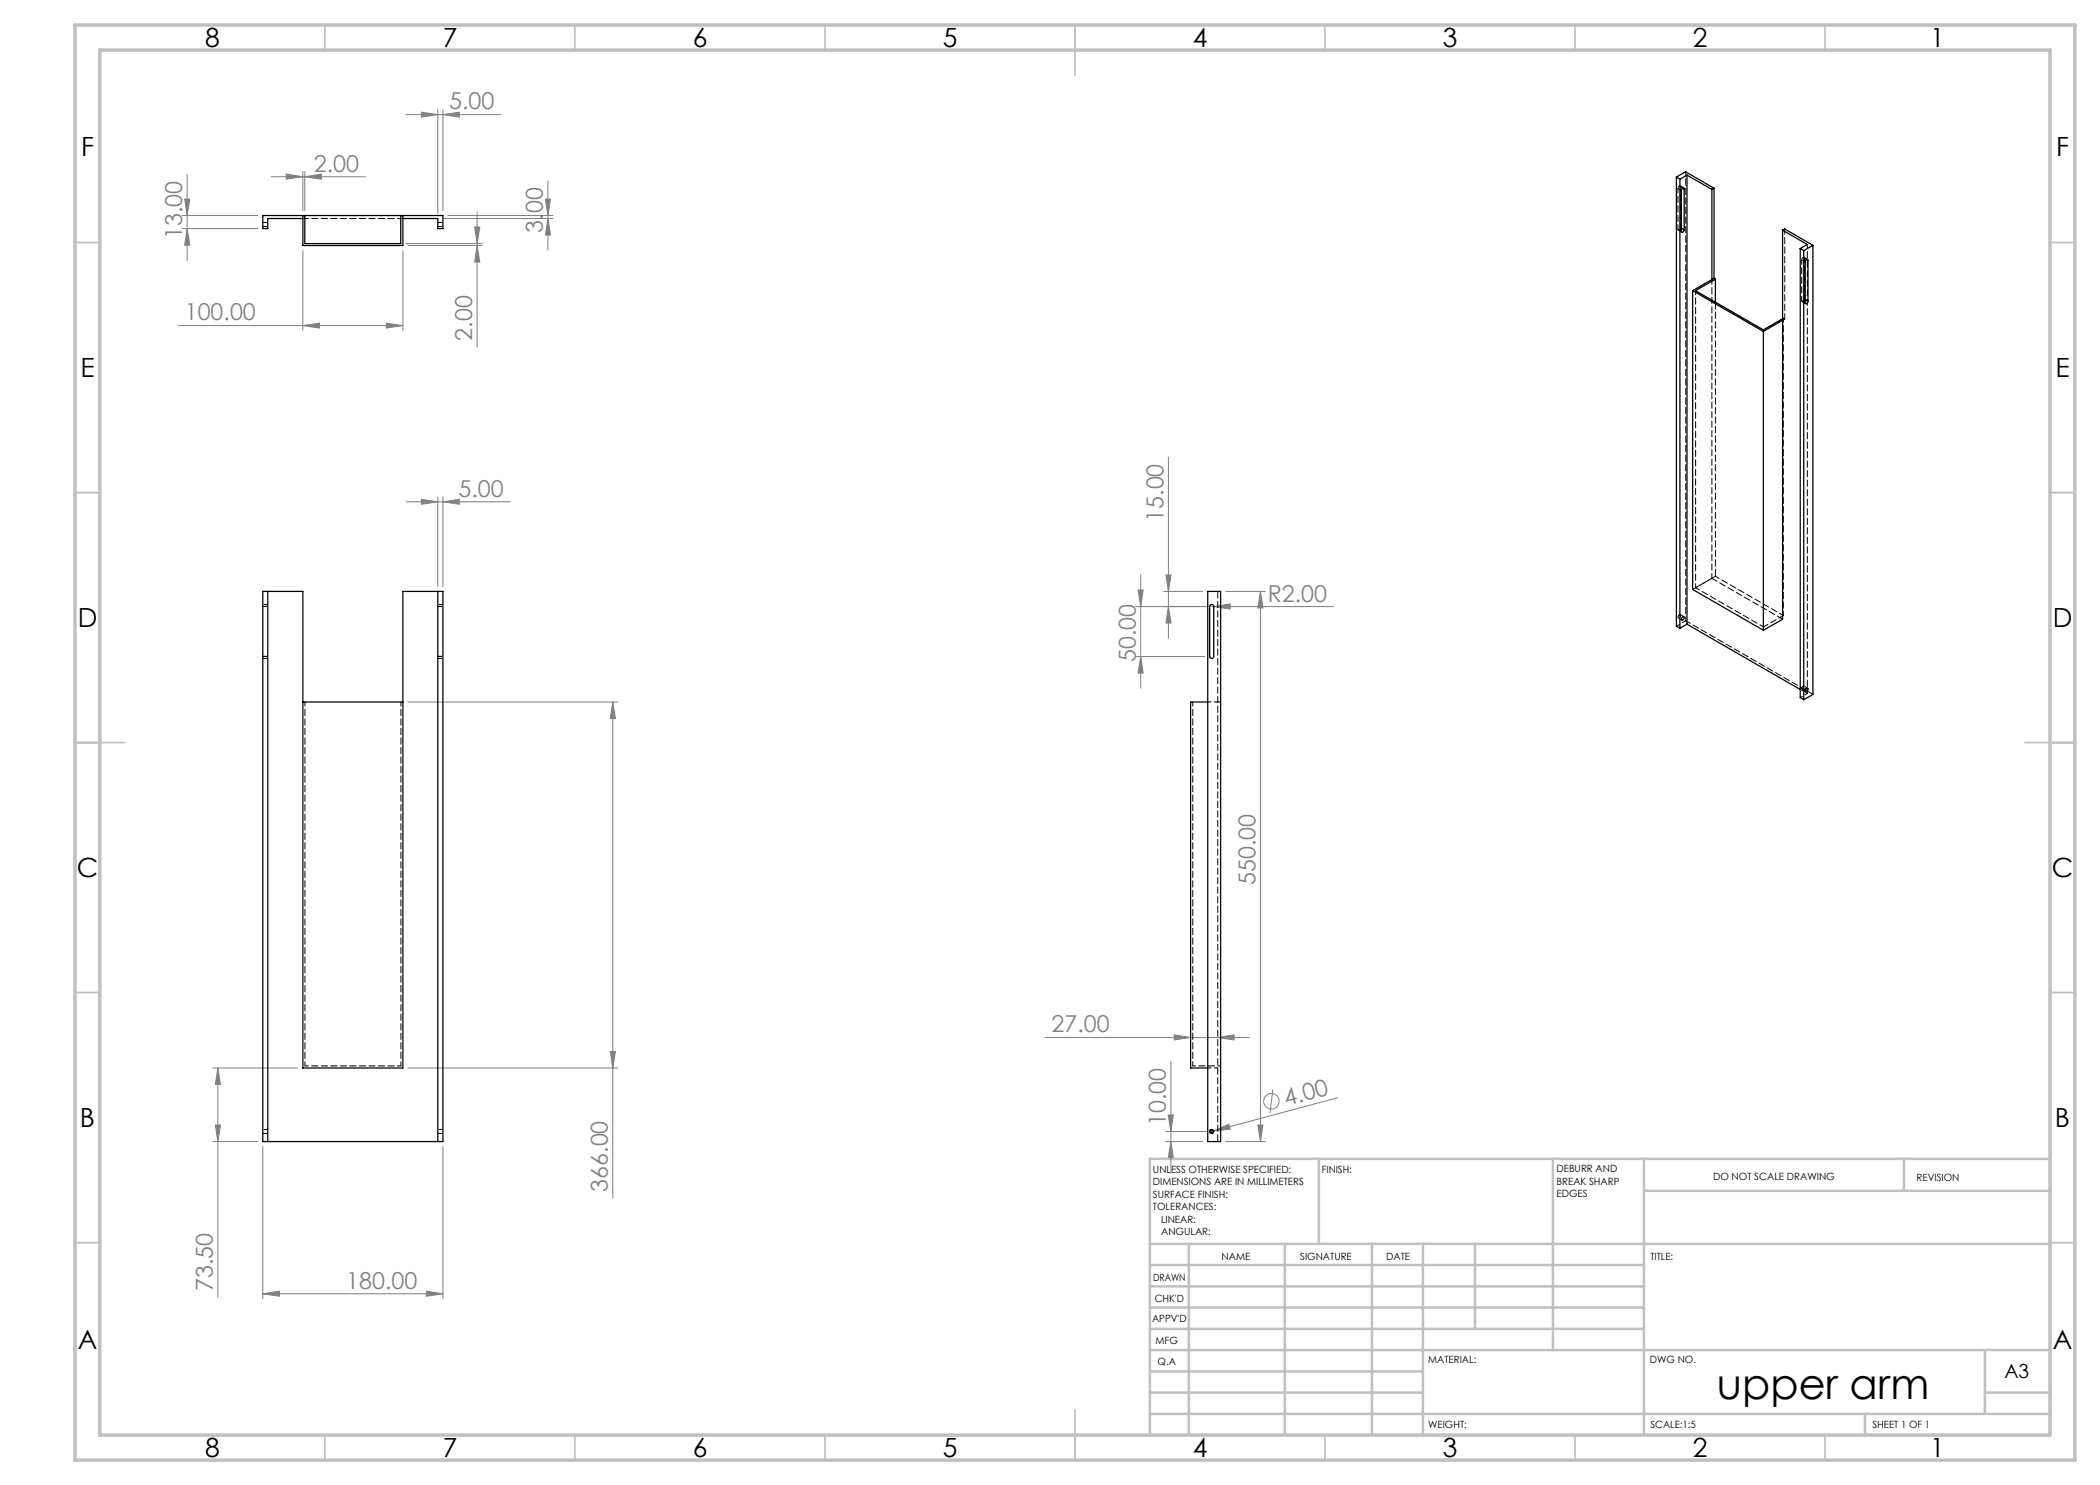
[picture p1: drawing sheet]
<svg xmlns="http://www.w3.org/2000/svg" width="420mm" height="297mm" viewBox="0 0 420 297" stroke-linecap="round" stroke-linejoin="round" font-family="sans-serif">
<g fill="none" stroke="#808080" stroke-width=".2">
<path d="M36.9 39.8h1.1l-.6 3.3zM37.4 34.9v17.2M54.2 35.3h18.9M57.3 34.8l3.3 .5-3.3 .5zM60.6 34.3v7.8M61 35.3l3.3-.5v1zM61 34.3v7.8M81.2 22.9h19M84.3 22.4l3.3 .5-3.3 .5zM87.6 21.9v20.8M88.6 22.9l3.3-.5v1zM88.6 21.9v20.2"/>
<path d="M109.1 39.8h1l-.5 3.3zM109.6 36.2v13.9M36.4 45.7h15.2M36.4 43.1h15.2M37.4 45.7l.6 3.3h-1.1zM60.6 50.1v16M80.6 50.1v16M81.2 48.7h15.2M81.6 49.1h14.8M88.6 43.7h22M89.6 43.1h21M94.9 45.4h1.1l-.6 3.3z"/>
<path d="M95.4 49.1l.6 3.3h-1.1zM95.4 42.4v27M109.6 43.7l.5 3.3h-1zM35.7 65.1h44.9M60.6 65.1l3.3-.5v1zM77.3 64.6l3.3 .5-3.3 .5zM84.3 99.9l3.3 .5-3.3 .5zM87.6 99.4v17.9M88.6 99.4v17.9M233.7 91.4v36.3M81.2 100.4h20.8M88.6 100.4l3.3-.5v1z"/>
<path d="M227.6 118h1l-.5 3.3zM228.1 115v22.7M232.7 118.3h7.8M233.2 115h1l-.5 3.3zM245.1 118.3h8M252.1 118.3v110M252.1 118.3l.5 3.3h-1zM227.1 121.3h14.2M227.1 131.3h13.8M228.1 131.3l.5 3.3h-1zM233.7 121.3l.5 3.3h-1zM242.3 121.3h24.4"/>
<path d="M242.7 121.3l3.3-.5v1zM360.8 138h1M361 137.6l.7 .7M361.3 137.5v1M361.7 137.6l-.7 .7M81.6 140.4h42M122.6 140.4l.5 3.3h-1zM122.6 140.4v99.3M42.6 213.6h17M43.6 213.6v45.9M43.6 213.6l.5 3.3h-1zM81.6 213.6h42"/>
<path d="M122.1 210.3h1l-.5 3.3zM209 207.5h40.9M234.2 212.3v22.4M234.8 207l3.3 .5-3.3 .5zM243.5 207.5l3.3-.5v1zM254.6 217.9l-.6 4.7M267.5 219.6l-24.8 6.6M42.6 228.3h9M43.1 225h1l-.5 3.3zM52.6 229.3v30.4M88.6 229.3v30.4M233.2 226.3h8.1"/>
<path d="M233.2 228.3h7.3M233.6 223h1.1l-.5 3.3zM234.2 228.3l.5 3.3h-1.1zM241.8 226.3h1M242 226l.7 .7M242.3 225.8v1M242.7 226l-.7 .7M242.7 226.2l3.1-1.3 .2 .9zM242.7 226.2l-.8 .2M245.1 228.3h8M251.6 225h1l-.5 3.3zM52.6 258.8l3.3-.6v1.1z"/>
<path d="M52.6 258.8h36M85.3 258.2l3.3 .6-3.3 .5z"/>
<circle cx="254.3" cy="220.2" r="1.56"/>
</g>
<path d="M242.3 225.9l-.2 .1-.2 .3M242.7 226.3l-.1 .3-.3 .1" fill="none" stroke="#000" stroke-width=".2"/>
<g fill="none" stroke="#c0c0c0" stroke-width=".35">
<path d="M65 5v5M115 5v5M165 5v5M215 5v10M265 5v5M315 5v5M365 5v5M15 48.5h5M410 48.5h5M15 98.5h5M410 98.5h5M15 148.5h10"/>
<path d="M405 148.5h10M15 198.5h5M410 198.5h5M15 248.5h5M410 248.5h5M65 287v5M115 287v5M165 287v5M215 282v10M265 287v5M315 287v5M365 287v5"/>
</g>
<g fill="none" stroke="#c0c0c0" stroke-width=".5">
<path d="M263.8 231.8v17M310.6 231.8v38.2M328.8 231.8v55.2M328.8 238.2h81.2M380.8 231.8v6.4M410 231.8h-180v55.2M230 248.8h180M230 257.3h98.8M230 253h98.8M237.8 248.8v38.2M257 248.8v38.2M274.4 248.8v38.2"/>
<path d="M284.6 248.8v38.2M295 248.8v17M230 265.8h98.8M230 261.5h98.8M230 278.5h54.6M230 274.3h54.6M230 270h180M397 278.5h13M397 270v12.8M230 282.8h180M373 282.8v4.2"/>
</g>
<path d="M15 5h400v287h-400zM20 10h390v277h-390z" fill="none" stroke="#c0c0c0" stroke-width=".7"/>
<g fill="#808080">
<path d="M242.7 226.2l3.1-1.3 .2 .9z"/>
<path d="M85.3 258.2l3.3 .6-3.3 .5zM52.6 258.8l3.3-.6v1.1zM88.6 100.4l3.3-.5v1zM84.3 99.9l3.3 .5-3.3 .5z"/>
<path d="M57.3 34.8l3.3 .5-3.3 .5zM61 35.3l3.3-.5v1zM84.3 22.4l3.3 .5-3.3 .5zM88.6 22.9l3.3-.5v1zM234.8 207l3.3 .5-3.3 .5zM243.5 207.5l3.3-.5v1z"/>
<path d="M37.4 45.7l.6 3.3h-1.1zM36.9 39.8h1.1l-.6 3.3zM234.2 228.3l.5 3.3h-1.1zM233.6 223h1.1l-.5 3.3z"/>
<path d="M122.6 140.4l.5 3.3h-1zM122.1 210.3h1l-.5 3.3zM43.6 213.6l.5 3.3h-1zM43.1 225h1l-.5 3.3zM94.9 45.4h1.1l-.6 3.3zM95.4 49.1l.6 3.3h-1.1zM109.1 39.8h1l-.5 3.3zM109.6 43.7l.5 3.3h-1zM227.6 118h1l-.5 3.3zM228.1 131.3l.5 3.3h-1zM233.2 115h1l-.5 3.3zM233.7 121.3l.5 3.3h-1zM252.1 118.3l.5 3.3h-1zM251.6 225h1l-.5 3.3z"/>
<path d="M60.6 65.1l3.3-.5v1zM77.3 64.6l3.3 .5-3.3 .5zM242.7 121.3l3.3 .5v-1z"/>
</g>
<path d="M241.9 226.3l.1 .3 .3 .1v-.4zM242.3 225.9v.4h.4l-.1-.3z" fill="#000"/>
<g fill="none" stroke="#000" stroke-width=".25">
<path d="M335.3 35.4l.7 .4M335.3 35.4l1.8-1 5.7 3.2M335.3 35.4v89.8l.7 .5M336 35.8v89.9M336.6 37.6l.2 .2M336.8 37.8v-.2h-.2l-.3 .5v8.3l.3 .1 .2-.5M336.8 37.8v8.2M337.4 35v89.8M337.4 35l5 2.9M337.4 35l-1.4 .8M342.4 37.9v18M342.8 37.6l-.4 .3"/>
<path d="M342.8 37.6v18.1M60.6 43.1v6h20v-6M60.6 43.7h-7v2h-1v-2.6h36v2.6h-1v-2h-7M61 43.1v5.6h19.2v-5.6M336.3 45.6l.5 .4M338.5 58.1l14.2 8.2M338.5 58.1v59.8l14.2 8.1M342.4 55.9l-3.9 2.2M342.8 55.7l-.4 .2M342.8 55.7l.3 .1M343.1 55.8l-4 2.3 13.6 7.9 3.8-2.3M343.1 55.8v4.6"/>
<path d="M356.5 46l.4-.2 5.7 3.3M356.5 46l5 2.9-1.5 .8M356.5 46v77.9l-3.8 2.1M360 49.7v89.8l.8 .4M360 49.7l.8 .4M360.8 50.1v89.8M361 59.9l.6 .4M361.3 51.9l.3 .2M361.6 52.1l-.1-.2h-.2l-.3 .4v8.4h.3l.3-.4M361.6 52.1v8.2M362.6 49.1v89.8l-1.8 1M362.6 49.1l-1.8 1"/>
<path d="M352.7 66.3v59.7M356.5 64.1l-3.8 2.2M52.6 118.3h8v95.3h20v-95.3h8v110h-36zM53.6 118.3v110M87.6 118.3v110M241.5 118.3h2.6v110h-2.6zM242 121l.5-.1 .2 .4v10a.41 .41 0 0 1-.4 .4 .41 .41 0 0 1-.4-.4v-10zM336.4 123.4l.3-.1a.37 .37 0 0 1 .1 .5 .37 .37 0 0 1-.5 .2zM337.4 124.8l22.6 13.1M337.4 124.8l-1.4 .9M361.2 137.7l.2-.1a.37 .37 0 0 1 .1 .5 .37 .37 0 0 1-.5 .2zM60.6 140.4h20"/>
<path d="M241.5 140.4h-3.4v73.2h3.4"/>
<circle cx="242.3" cy="226.3" r=".39"/>
</g>
<g fill="none" stroke="#000" stroke-width=".2" stroke-dasharray="1.3 .6" stroke-dashoffset=".4">
<path d="M335.6 37.7l.7 .4M335.6 37.7v8.2M336.8 37.6l-.7-.4M335.6 45.9l.7 .4M335.7 46l.7 .4M336.2 45.5v-8.1M339.1 58.1v59.4M360.3 52l.7 .4M360.3 52v8.1M360.9 59.8v-8.2M361.5 51.9l-.7-.4M356.7 63.7v59.4"/>
<path d="M360.3 60.1l.7 .4M360.4 60.3l.7 .4M343.1 115.3l13.6 7.8M335.7 123.6l.7 .4M336.8 123.3l-.7-.4M352.7 125.4l-13.6-7.9M360.4 137.9l.7 .4M361.5 137.6l-.7-.4M61 140.4v72.8M80.2 140.4v72.8M238.5 140.4v72.8"/>
</g>
<path d="M335.9 122.9l-.3 .6a.37 .37 0 0 0 .5-.1 .37 .37 0 0 0-.1-.5h-.1M360.3 137.7l.1 .1a.37 .37 0 0 0 .4-.1 .37 .37 0 0 0-.1-.5l-.4 .5M241.5 140.4h2M80.2 213.2h-19.2M241.5 213.6h2" fill="none" stroke="#000" stroke-width=".2" stroke-dasharray="1.3 .6" stroke-dashoffset=".6"/>
<g fill="none" stroke="#000" stroke-width=".2" stroke-dasharray="1.3 .6" stroke-dashoffset=".5">
<path d="M336.2 37.4l-.1-.2h-.2l-.3 .5M52.6 44.5h1M52.6 45.3h1M87.6 45.3h1M87.6 44.5h1M335.6 45.9l.1 .1h.2l.3-.5M360.9 51.6l-.1-.1h-.2l-.3 .5M360.3 60.1l.1 .2h.2l.3-.5M52.6 131.3h1M52.6 121.3h1M52.6 131.7h1M53.6 120.9h-1"/>
<path d="M87.6 131.3h1M87.6 121.3h1M87.6 131.7h1M88.6 120.9h-1M335.3 125.2l1.8-1M337.1 124.2v-89.9M361.5 138.7v-89.8M52.6 226.7h1M53.6 225.9h-1M87.6 226.7h1M88.6 225.9h-1"/>
</g>
<path d="M60.6 43.7h20M356.9 63.8v-18M362.6 138.9l-25.5-14.7" fill="none" stroke="#000" stroke-width=".2" stroke-dasharray="1.3 .6" stroke-dashoffset=".2"/>
<path d="M338.6 117.9l3.8-2.2M339.1 117.5l4-2.2M342.4 115.7v-59.8M356.7 123.1l-4 2.3" fill="none" stroke="#000" stroke-width=".2" stroke-dasharray="1.3 .6" stroke-dashoffset=".3"/>
<path d="M342.4 115.7l14.1 8.1" fill="none" stroke="#000" stroke-width=".2" stroke-dasharray="1.3 .6" stroke-dashoffset=".1"/>
<path d="M360.1 139.5l1.4-.8M361.5 138.7l-1.4-.8" fill="none" stroke="#000" stroke-width=".2" stroke-dasharray="1.3 .6" stroke-dashoffset=".8"/>
<path d="M336.2 37.4l.4 .2M336.2 45.5l.1 .1M360.9 51.6l.4 .3M360.9 59.8l.1 .1M352.7 65.9v.4M356.5 63.7h.2M356.7 63.7l.2 .1M356.9 63.8l-.4 .3M244.1 140.4h-.6" fill="none" stroke="#000" stroke-width=".2" stroke-dasharray="1.3 .6"/>
<path d="M343.1 60.4v54.9M243.5 228.3v-110" fill="none" stroke="#000" stroke-width=".2" stroke-dasharray="1.3 .6" stroke-dashoffset="-.1"/>
<path d="M244.1 213.2h-5.6" fill="none" stroke="#000" stroke-width=".2" stroke-dasharray="1.3 .6" stroke-dashoffset=".7"/>
<text font-size="8.5" x="343.4" y="279.7">upper arm</text>
<g font-size="5.3">
<text x="41" y="9.5">8</text>
<text x="88.5" y="9.5">7</text>
<text x="138.5" y="9.5">6</text>
<text x="188.5" y="9.5">5</text>
<text x="238.5" y="9.5">4</text>
<text x="288.5" y="9.5">3</text>
<text x="338.5" y="9.5">2</text>
<text x="386" y="9.5">1</text>
<text x="16.2" y="31.2">F</text>
<text x="411.2" y="31.2">F</text>
<text x="16.1" y="75.5">E</text>
<text x="411.1" y="75.5">E</text>
<text x="15.5" y="125.5">D</text>
<text x="410.5" y="125.5">D</text>
<text x="15.4" y="175.5">C</text>
<text x="410.4" y="175.5">C</text>
<text x="16" y="225.5">B</text>
<text x="411" y="225.5">B</text>
<text x="15.5" y="269.8">A</text>
<text x="410.5" y="269.8">A</text>
<text x="41" y="291.5">8</text>
<text x="88.5" y="291.5">7</text>
<text x="138.5" y="291.5">6</text>
<text x="188.5" y="291.5">5</text>
<text x="238.5" y="291.5">4</text>
<text x="288.5" y="291.5">3</text>
<text x="338.5" y="291.5">2</text>
<text x="386" y="291.5">1</text>
</g>
<g font-size="4.7" fill="#808080">
<text x="89.8" y="21.9">5.00</text>
<text x="62.8" y="34.3">2.00</text>
<text x="36.4" y="47.8" transform="rotate(-90 36.4 47.8)">13.00</text>
<text x="108.6" y="46.5" transform="rotate(-90 108.6 46.5)">3.00</text>
<text x="37" y="64.1">100.00</text>
<text x="94.4" y="68.1" transform="rotate(-90 94.4 68.1)">2.00</text>
<text x="91.7" y="99.3">5.00</text>
<text x="232.7" y="104.4" transform="rotate(-90 232.7 104.4)">15.00</text>
<text x="253.6" y="120.3">R2.00</text>
<text x="227.1" y="132.4" transform="rotate(-90 227.1 132.4)">50.00</text>
<text x="251.1" y="177" transform="rotate(-90 251.1 177)">550.00</text>
<text x="210.3" y="206.5">27.00</text>
<text x="257.2" y="221.2" transform="rotate(-15 257.2 221.2)">4.00</text>
<text x="233.2" y="225.2" transform="rotate(-90 233.2 225.2)">10.00</text>
<text x="121.6" y="238.3" transform="rotate(-90 121.6 238.3)">366.00</text>
<text x="69.3" y="257.7">180.00</text>
<text x="42.6" y="258.2" transform="rotate(-90 42.6 258.2)">73.50</text>
</g>
<text font-size="3.9" x="400.9" y="275.5">A3</text>
<g font-size="2">
<text x="230.6" y="234.6">UNLESS OTHERWISE SPECIFIED:</text>
<text x="230.6" y="237.1">DIMENSIONS ARE IN MILLIMETERS</text>
<text x="230.6" y="239.6">SURFACE FINISH:</text>
<text x="264.4" y="234.6">FINISH:</text>
<text x="311.3" y="234.5">DEBURR AND</text>
<text x="311.3" y="237">BREAK SHARP</text>
<text x="311.3" y="239.5">EDGES</text>
<text x="342.6" y="236">DO NOT SCALE DRAWING</text>
<text x="383.3" y="236.2">REVISION</text>
<text x="230.6" y="242.1">TOLERANCES:</text>
<text x="232.2" y="244.6">LINEAR:</text>
<text x="232.2" y="247.1">ANGULAR:</text>
<text x="244.3" y="252">NAME</text>
<text x="260" y="251.9">SIGNATURE</text>
<text x="277.2" y="251.9">DATE</text>
<text x="330.1" y="251.9">TITLE:</text>
<text x="230.6" y="256.1">DRAWN</text>
<text x="230.9" y="260.3">CHK'D</text>
<text x="230.4" y="264.4">APPV'D</text>
<text x="231.1" y="268.8">MFG</text>
<text x="231.5" y="273">Q.A</text>
<text x="285.6" y="272.5">MATERIAL:</text>
<text x="330" y="272.5">DWG NO.</text>
<text x="285.6" y="285.5">WEIGHT:</text>
<text x="330.1" y="285.6">SCALE:1:5</text>
<text x="374.5" y="285.6">SHEET 1 OF 1</text>
</g>
</svg>
